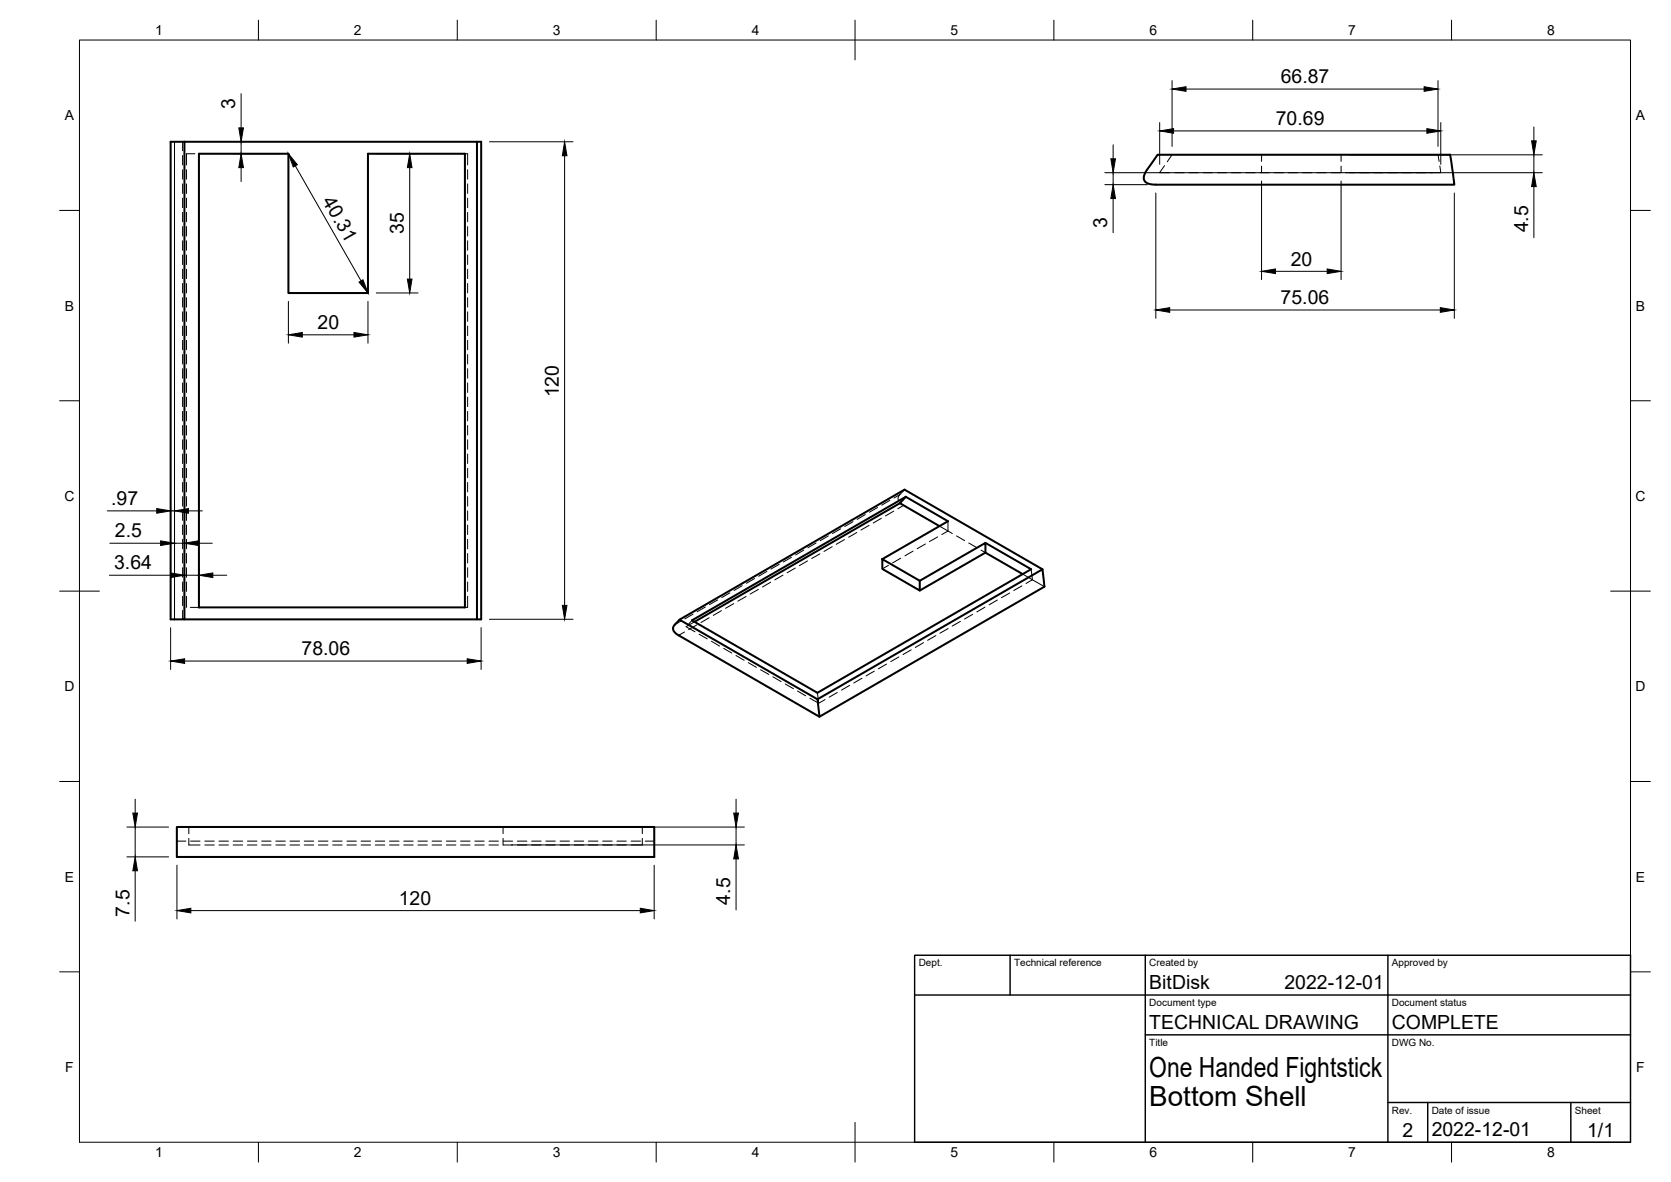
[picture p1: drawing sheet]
<svg xmlns="http://www.w3.org/2000/svg" width="420mm" height="297mm" viewBox="0 0 420 297" stroke-linecap="round" stroke-linejoin="round" font-family="sans-serif">
<!-- layer: Hidden -->
<g fill="none" stroke="#000" stroke-width=".25">
<path d="M49 38.6h-2.1v2.9M116.9 38.6h.7v2.9M294.7 38.9l-1.2 1.8M317.2 38.9v1.6M337.2 38.9v1.6M361.6 38.9l.3 1.7M46.9 42.7v2.3M46.9 46.2v2.4M46.9 49.8v2.4M46.9 53.4v2.3M46.9 56.9v2.4M117.6 42.7v2.3"/>
<path d="M117.6 46.2v2.4M117.6 49.8v2.4M117.6 53.4v2.3M117.6 56.9v2.4M292.8 41.6l-1.2 1.8h2.6M295.4 43.4h2.4M298.9 43.4h2.4M302.5 43.4h2.4M306.1 43.4h2.4M309.6 43.4h2.4M313.2 43.4h2.4M316.8 43.4h2.4"/>
<path d="M317.2 41.7v1.7M320.4 43.4h2.3M324 43.4h2.3M327.5 43.4h2.4M331.1 43.4h2.4M334.7 43.4h2.3M337.2 41.7v1.7M338.2 43.4h2.4M341.8 43.4h2.4M345.4 43.4h2.4M349 43.4h2.3M352.5 43.4h2.4"/>
<path d="M356.1 43.4h2.4M362 41.7l.3 1.7h-2.6M46.9 60.5v2.4M46.9 64.1v2.4M46.9 67.7v2.3M46.9 71.2v2.4M46.9 74.8v2.4M46.9 78.4v2.4M117.6 60.5v2.4M117.6 64.1v2.4M117.6 67.7v2.3M117.6 71.2v2.4"/>
<path d="M117.6 74.8v2.4M117.6 78.4v2.4M46.9 81.9v2.4M46.9 85.5v2.4M46.9 89.1v2.4M46.9 92.7v2.3M46.9 96.2v2.4M46.9 99.8v2.4M117.6 81.9v2.4M117.6 85.5v2.4M117.6 89.1v2.4M117.6 92.7v2.3"/>
<path d="M117.6 96.2v2.4M117.6 99.8v2.4M46.9 103.4v2.4M46.9 106.9v2.4M46.9 110.5v2.4M46.9 114.1v2.4M46.9 117.7v2.3M117.6 103.4v2.4M117.6 106.9v2.4M117.6 110.5v2.4M117.6 114.1v2.4M117.6 117.7v2.3"/>
<path d="M46.9 121.2v2.4M46.9 124.8v2.4M46.9 128.4v2.4M46.9 132v2.3M46.9 135.5v2.4M46.9 139.1v2.4M117.6 121.2v2.4M117.6 124.8v2.4M117.6 128.4v2.4M117.6 132v2.3M117.6 135.5v2.4M117.6 139.1v2.4"/>
<path d="M226.6 126.6l.6 .4M227.4 123l-1.4 1.6-.2 .6 .1 .5M229.6 138.5l-2.1 1.2M232.7 136.7l-2.1 1.2M235.8 134.9l-2.1 1.2M236.2 132.2l2.2 1.2M238.4 133.4l-1.6 .9M238.4 131v2.4M238.4 133.4l1.1 .7M240.5 134.7l2 1.2M243.6 136.4l2 1.3M246.7 138.2l1.1 .7"/>
<path d="M46.9 142.7v2.4M46.9 146.2v2.4M46.9 149.8v2.8M47.9 152.6h2.1M117.6 149.8v2.8h-.7M117.6 142.7v2.4M117.6 146.2v2.4M174 155.9l-.8 .9M174.6 156.3l-2.1 1.2 2.3 1.3M175.8 159.4l2 1.2M223.4 142.1l-1.6 .9M226.5 140.3l-2.1 1.2"/>
<path d="M235.3 159.7l-2.1 1.2M238.4 158l-2.1 1.1M241.5 156.2l-2.1 1.1M244.6 154.4l-2.1 1.2M247.7 152.6l-2.1 1.2M250.8 150.8l-2.1 1.2M253.9 149l-2.1 1.2M257 147.2l-2.1 1.2M257.2 144.3l2.4 1.4M259.3 143.1l.3 2.6M259.6 145.7l3 1.7M259.6 145.7l-1.6 .9"/>
<path d="M178.9 161.1l2 1.3M182 162.9l2 1.2M185.1 164.7l2 1.2M188.2 166.5l2 1.2M191.2 168.3l2.1 1.2M194.3 170.1l2.1 1.2M197.4 171.9l2.1 1.2M200.5 173.7l2.1 1.2M203.6 175.5l2.2 1.2 1.7-.9M205.5 174.1l.3 2.6M210.5 174l-2 1.2M213.6 172.2l-2 1.2"/>
<path d="M216.7 170.4l-2 1.2M219.8 168.7l-2 1.1M222.9 166.9l-2 1.2M226 165.1l-2 1.2M229.1 163.3l-2 1.2M232.2 161.5l-2.1 1.2M47.5 207.8v1.7M47.5 210.7v1.7h2.8M51.5 212.4h2.4M55.1 212.4h2.3M58.6 212.4h2.4M62.2 212.4h2.4"/>
<path d="M65.8 212.4h2.4M69.4 212.4h2.3M72.9 212.4h2.4M76.5 212.4h2.4M80.1 212.4h2.4M83.7 212.4h2.3M87.2 212.4h2.4M90.8 212.4h2.4M94.4 212.4h2.4M97.9 212.4h2.4M101.5 212.4h2.4M105.1 212.4h2.4"/>
<path d="M108.6 212.4h2.4M112.2 212.4h2.4M115.8 212.4h2.4M119.4 212.4h2.4M123 212.4h2.3M126.5 207.8v1.7M126.5 210.7v1.7M126.5 212.4h2.4M130.1 212.4h2.4M133.7 212.4h2.4M137.2 212.4h2.4M140.8 212.4h2.4"/>
<path d="M144.4 212.4h2.4M148 212.4h2.3M151.5 212.4h2.4M155.1 212.4h2.4M161.5 207.8v1.7M161.5 210.7v1.7h-2.8"/>
</g>
<!-- layer: Visible -->
<g fill="none" stroke="#000" stroke-width=".51">
<path d="M42.9 35.6h3.5v120h-3.5zM46.4 35.6h73.5M50 38.6h22.5v35h20v-35h24.4v114h-66.9zM119.9 35.6h1.1v120h-1.1zM291.1 38.9h73.5l1.1 7.5h-75.3l-1.7-.3a1.74 1.74 0 0 1-.7-2.8zM226.3 126.5l9.9 5.7M226.3 126.5l-51.7 29.8M227.8 124.8l-1.5 1.7M227.8 124.8l10.6 6.2-16.6 9.5M227.8 124.8l-53.8 31.1 31.5 18.2 53.8-31-11.5-6.7M247.8 138.9l9.4 5.4M46.4 155.6h73.5"/>
<path d="M170.9 155.7l34.6 20M221.8 140.5l9.5 5.5v2.4l-9.5-5.4zM231.3 146l16.5-9.6v2.5l-16.5 9.5M262.1 143.1l-34.7-20.1-56.5 32.7-1.5 1.6-.2 .5 .1 .6 1 1.1 35.7 20.6 56.6-32.7-.5-4.3-56.6 32.6 .5 4.4M44.5 207.8h120v7.6h-120z"/>
</g>
<!-- layer: Hidden Narrow -->
<g fill="none" stroke="#000" stroke-width=".25">
<path d="M45.9 35.6v2.3M45.9 39.1v2.4M45.9 42.7v2.3M45.9 46.2v2.4M45.9 49.8v2.4M45.9 53.4v2.3M45.9 56.9v2.4M45.9 60.5v2.4M45.9 64.1v2.4M45.9 67.7v2.3M45.9 71.2v2.4M45.9 74.8v2.4"/>
<path d="M45.9 78.4v2.4M45.9 81.9v2.4M45.9 85.5v2.4M45.9 89.1v2.4M45.9 92.7v2.3M45.9 96.2v2.4M45.9 99.8v2.4M45.9 103.4v2.4M45.9 106.9v2.4M45.9 110.5v2.4M45.9 114.1v2.4M45.9 117.7v2.3"/>
<path d="M45.9 121.2v2.4M45.9 124.8v2.4M45.9 128.4v2.4M45.9 132v2.3M45.9 135.5v2.4M45.9 139.1v2.4M202.1 138.2l-2.1 1.3M205.2 136.5l-2.1 1.2M206.2 139.2l-2.1 1.2M208.3 134.7l-2.1 1.2M209.3 137.4l-2.1 1.2M211.4 132.9l-2.1 1.2"/>
<path d="M212.3 135.6l-2 1.2M214.5 131.1l-2.1 1.2M215.4 133.8l-2 1.2M217.6 129.3l-2.1 1.2M218.5 132l-2 1.2M220.7 127.5l-2.1 1.2M221.6 130.2l-2 1.2M223.8 125.7l-2.1 1.2M224.7 128.4l-2 1.3M226.3 124.3l-1.5 .8M227.2 127l-1.5 .9M45.9 142.7v2.4"/>
<path d="M45.9 146.2v2.4M45.9 149.8v2.4M45.9 153.4v2.2M171.2 156.1l-1.5 .9M172.1 158.8l-1.5 .9M174.3 154.3l-2.1 1.2M175.2 157l-2.1 1.2M177.4 152.5l-2.1 1.2M178.3 155.2l-2 1.2M180.4 150.8l-2 1.1M181.4 153.5l-2.1 1.2M183.5 149l-2 1.2"/>
<path d="M184.5 151.7l-2.1 1.2M186.6 147.2l-2 1.2M187.6 149.9l-2.1 1.2M189.7 145.4l-2 1.2M190.7 148.1l-2.1 1.2M192.8 143.6l-2 1.2M193.8 146.3l-2.1 1.2M195.9 141.8l-2.1 1.2M196.9 144.5l-2.1 1.2M199 140l-2 1.2M200 142.8l-2.1 1.1M203.1 141l-2.1 1.1"/>
<path d="M44.5 211.4h2.2M47.9 211.4h2.4M51.5 211.4h2.4M55.1 211.4h2.3M58.6 211.4h2.4M62.2 211.4h2.4M65.8 211.4h2.4M69.4 211.4h2.3M72.9 211.4h2.4M76.5 211.4h2.4M80.1 211.4h2.4M83.7 211.4h2.3"/>
<path d="M87.2 211.4h2.4M90.8 211.4h2.4M94.4 211.4h2.4M97.9 211.4h2.4M101.5 211.4h2.4M105.1 211.4h2.4M108.6 211.4h2.4M112.2 211.4h2.4M115.8 211.4h2.4M119.4 211.4h2.4M123 211.4h2.3M126.5 211.4h2.4"/>
<path d="M130.1 211.4h2.4M133.7 211.4h2.4M137.2 211.4h2.4M140.8 211.4h2.4M144.4 211.4h2.4M148 211.4h2.3M151.5 211.4h2.4M155.1 211.4h2.4M158.7 211.4h2.4M162.2 211.4h2.3"/>
</g>
<!-- layer: Visible Narrow -->
<path d="M43.9 35.6v120" fill="none" stroke="#000" stroke-width=".25"/>
<!-- layer: BORDER -->
<g fill="none" stroke="#000" stroke-width=".25">
<path d="M20 10.1h390v276.9h-390zM65 5.1v5M115 5.1v5M165 5.1v5M215 5.1v10M265 5.1v5M315 5.1v5M365 5.1v5M15 52.9h5M410 52.9h5M15 100.7h5M410 100.7h5"/>
<path d="M15 148.6h10M405 148.6h10M15 196.4h5M410 196.4h5M15 244.2h5M410 244.2h5M65 287v5M115 287v5M165 287v5M215 282.1v9.9M265 287v5M315 287v5"/>
<path d="M365 287v5"/>
</g>
<!-- layer: TITLEBLOCK -->
<path d="M230 240.1h180v46.9h-180zM230 250h180M254 240.1v9.9M288 240.1v46.9M349 240.1v46.9M288 260.1h122M349 277.1h61M359 277.1v9.9M395 277.1v9.9" fill="none" stroke="#000" stroke-width=".36"/>
<!-- layer: FD_Dimensions -->
<g fill="none" stroke="#000" stroke-width=".25">
<path d="M58.5 38.6h11.9M60.6 23.5v8.6M60.6 35.6v3M94.6 38.6h10.5M123.1 35.6h21M142 39.1v113M279.9 36.4v3.5M291.6 30.8v10.5M294.7 20.3v16.5M295.1 32.9h63.7M298.2 22.4h59.9M339.3 38.9h48.5"/>
<path d="M361.6 20.3v16.5M362.3 30.8v10.5M385.7 31.9v3.5M385.7 38.9v4.5M60.6 42.1v3.5M74.3 41.7l16.5 28.9M103 42.1v28M277.8 43.4h110M277.8 46.4h10.7M279.9 43.4v3M279.9 49.9v8.6M290.6 48.5v31.5"/>
<path d="M317.2 45.5v24.8M337.2 45.5v24.8M365.7 48.5v31.5M385.7 46.9v12.8M72.5 75.7v10.5M92.5 75.7v10.5M94.6 73.6h10.5M294.1 77.9h68.1M320.7 68.2h13M76 84.1h13M27 128.4h12.4M27.6 136.5h12.8"/>
<path d="M42.9 128.4h1M43.9 126.3v27.2M43.9 136.5h2.5M46.4 134.4v19.1M47.4 128.4h3.5M49.9 136.5h3.5M27.5 144.6h15.4M42.9 157.7v10.5M46.4 144.6h3.6M50 142.5v8M53.5 144.6h3.5M121 157.7v10.5"/>
<path d="M123.1 155.6h21M46.4 166.1h71.1M31.9 207.8h10.5M31.9 215.3h10.5M34 200.8v3.5M34 207.8v7.5M34 218.8v12.7M44.5 217.4v13.5M128.6 207.8h58.6M128.6 212.3h58.6M164.5 217.4v13.5M185.1 200.8v3.5"/>
<path d="M185.1 207.8v4.5M185.1 215.8v12.9M48 228.8h113"/>
</g>
<g fill="#000" stroke="#000" stroke-width=".25">
<path d="M60 32.1h1.2l-.6 3.5zM142 35.6l.6 3.5h-1.2zM279.3 39.9h1.2l-.6 3.5zM291.6 32.9l3.5-.6v1.2zM294.7 22.4l3.5-.6v1.2zM358.1 21.8l3.5 .6-3.5 .6zM358.8 32.3l3.5 .6-3.5 .6zM385.1 35.4h1.2l-.6 3.5zM60.6 38.6l.6 3.5h-1.2zM72.5 38.6l2.3 2.8-1.1 .6zM103 38.6l.6 3.5h-1.2zM279.9 46.4l.6 3.5h-1.2z"/>
<path d="M385.7 43.4l.6 3.5h-1.2zM90.3 70.9l1-.6 1.2 3.3zM102.4 70.1h1.2l-.6 3.5zM290.6 77.9l3.5-.6v1.2zM317.2 68.2l3.5-.6v1.2zM333.7 67.6l3.5 .6-3.5 .6zM362.2 77.3l3.5 .6-3.5 .6zM72.5 84.1l3.5-.5v1.1zM89 83.6l3.5 .5-3.5 .6zM39.4 127.8l3.5 .6-3.5 .6zM40.4 135.9l3.5 .6-3.5 .6zM43.9 128.4l3.5-.6v1.2z"/>
<path d="M46.4 136.5l3.5-.6v1.2zM42.9 144l3.5 .6-3.5 .5zM50 144.6l3.5-.6v1.1zM141.4 152.1h1.2l-.6 3.5zM42.9 166.1l3.5-.5v1.1zM117.5 165.6l3.5 .5-3.5 .6zM33.4 204.3h1.2l-.6 3.5zM34 215.3l.6 3.5h-1.2zM184.5 204.3h1.2l-.6 3.5zM185.1 212.3l.6 3.5h-1.2zM44.5 228.8l3.5-.6v1.2zM161 228.2l3.5 .6-3.5 .6z"/>
</g>
<g font-size="7">
<text x="289" y="270.6">One Handed Fightstick</text>
<text x="289" y="278.1">Bottom Shell</text>
</g>
<g font-size="4.9">
<text x="322.1" y="20.9">66.87</text>
<text x="59.2" y="27.4" transform="rotate(-90 59.2 27.4)">3</text>
<text x="320.8" y="31.4">70.69</text>
<text x="81" y="50.5" transform="rotate(60 81 50.5)">40.31</text>
<text x="101.6" y="58.9" transform="rotate(-90 101.6 58.9)">35</text>
<text x="278.4" y="57.3" transform="rotate(-90 278.4 57.3)">3</text>
<text x="384.2" y="58.4" transform="rotate(-90 384.2 58.4)">4.5</text>
<text x="324.5" y="66.7">20</text>
<text x="322" y="76.4">75.06</text>
<text x="79.8" y="82.7">20</text>
<text x="140.5" y="99.9" transform="rotate(-90 140.5 99.9)">120</text>
<text x="27.9" y="126.9">.97</text>
<text x="28.9" y="135.1">2.5</text>
<text x="28.7" y="143.1">3.64</text>
<text x="75.8" y="164.7">78.06</text>
<text x="100.3" y="227.4">120</text>
<text x="183.6" y="227.3" transform="rotate(-90 183.6 227.3)">4.5</text>
<text x="32.5" y="230.3" transform="rotate(-90 32.5 230.3)">7.5</text>
<text x="289" y="248.5">BitDisk</text>
<text x="323" y="248.5">2022-12-01</text>
<text x="289" y="258.6">TECHNICAL DRAWING</text>
<text x="350" y="258.6">COMPLETE</text>
<text x="352.6" y="285.7">2</text>
<text x="360" y="285.5">2022-12-01</text>
<text x="399.1" y="285.7">1/1</text>
</g>
<g font-size="3.5">
<text x="39" y="8.8">1</text>
<text x="89" y="8.8">2</text>
<text x="139" y="8.8">3</text>
<text x="189" y="8.8">4</text>
<text x="239" y="8.8">5</text>
<text x="289" y="8.8">6</text>
<text x="339" y="8.8">7</text>
<text x="389" y="8.8">8</text>
<text x="16.3" y="30.2">A</text>
<text x="411.3" y="30.2">A</text>
<text x="16.3" y="78">B</text>
<text x="411.3" y="78">B</text>
<text x="16.2" y="125.9">C</text>
<text x="411.2" y="125.9">C</text>
<text x="16.2" y="173.7">D</text>
<text x="411.2" y="173.7">D</text>
<text x="16.3" y="221.6">E</text>
<text x="411.3" y="221.6">E</text>
<text x="16.4" y="269.4">F</text>
<text x="411.4" y="269.4">F</text>
<text x="39" y="290.8">1</text>
<text x="89" y="290.8">2</text>
<text x="139" y="290.8">3</text>
<text x="189" y="290.8">4</text>
<text x="239" y="290.8">5</text>
<text x="289" y="290.8">6</text>
<text x="339" y="290.8">7</text>
<text x="389" y="290.8">8</text>
</g>
<g font-size="2.5">
<text x="231" y="242.9">Dept.</text>
<text x="255" y="242.9">Technical reference</text>
<text x="289" y="242.9">Created by</text>
<text x="350" y="242.9">Approved by</text>
<text x="289" y="252.8">Document type</text>
<text x="350" y="252.8">Document status</text>
<text x="289" y="262.9">Title</text>
<text x="350" y="262.9">DWG No.</text>
<text x="350" y="279.9">Rev.</text>
<text x="360" y="279.9">Date of issue</text>
<text x="396" y="279.9">Sheet</text>
</g>
</svg>
